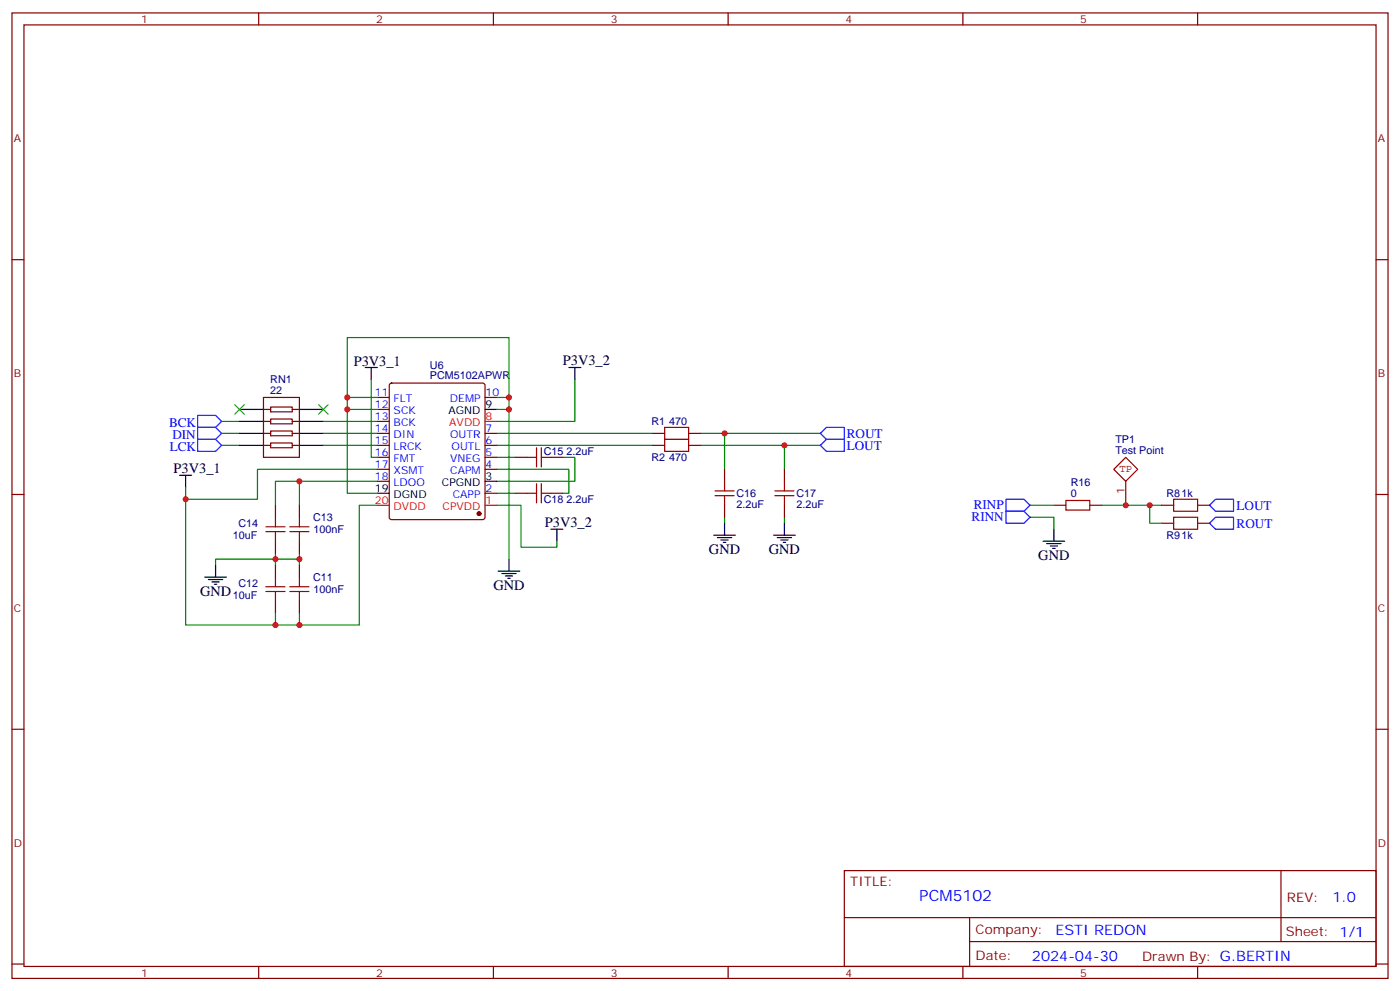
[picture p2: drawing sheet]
<svg xmlns="http://www.w3.org/2000/svg" width="412mm" height="292mm" viewBox="0 0 412 292" stroke-linecap="round" stroke-linejoin="round" font-family="sans-serif">
<g fill="none" stroke="#000" stroke-width=".35">
<path d="M107.6 108.2h3.5M109.4 108.2v3.6M167.6 108.2h3.5M169.3 108.2v3.6M52.9 140h3.5M54.7 140v3.5M70.6 131.2h7M70.6 127.6h7M70.6 124.1h7M70.6 120.6h7M88.2 131.2h7M88.2 127.6h7"/>
<path d="M88.2 124.1h7M88.2 120.6h7M142.9 120.6h3.5M111.1 145.3h3.6M142.9 141.7h3.5M162.3 155.9h3.5M164 155.9v3.5M210.3 157.6h6.3M211.3 158.3h4.2M212.4 159h2.1M213.1 159.7h.7M213.4 154.1v3.5"/>
<path d="M227.9 157.6h6.3M229 158.3h4.2M230 159h2.1M230.7 159.7h.7M231.1 154.1v3.5M307.3 159.4h6.3M310.4 155.9v3.5M60.3 170h6.4M61.4 170.7h4.2M62.4 171.4h2.2M63.1 172.1h.8M63.5 166.4v3.6"/>
<path d="M146.8 168.2h6.3M147.8 168.9h4.2M148.9 169.6h2.1M149.6 170.3h.7M149.9 164.7v3.5M308.3 160.1h4.3M309.4 160.8h2.1M310.1 161.5h.7"/>
</g>
<g fill="none" stroke="#008700" stroke-width=".35">
<path d="M102.3 117.1h8.8M109.4 111.8v22.9h1.7M146.4 117.1h3.5v47.6M149.9 117.1v-17.7h-47.6v21.2h8.8M169.3 111.8v12.3h-22.9M65.3 127.6h5.3M65.3 131.2h5.3M65.3 124.1h5.3M95.2 127.6h15.9M95.2 131.2h15.9M95.2 124.1h15.9M102.3 120.6v24.7h8.8"/>
<path d="M111.1 138.2h-35.3v8.8h-21.1v-3.5M146.4 138.2h21.2v7.1h-1.8M146.4 127.6h45.9M146.4 131.2h45.9M146.4 134.7h5.3M146.4 120.6h3.5M165.8 134.7h3.5v7h-22.9M206.4 127.6h35.3M206.4 131.2h35.3M213.4 127.6v10.6M231.1 131.2v7M54.7 147v37.1h26.4"/>
<path d="M88.2 141.7v7.1M111.1 148.8h-5.3v35.3h-24.7v-3.5M111.1 141.7h-30v7.1M146.4 148.8h7.1v12.3h10.5v-1.7M146.4 145.3h5.3M213.4 152.3v1.8M231.1 152.3v1.8M303.4 152.3h7v3.6M303.4 148.8h7M324.6 148.8h14.1v5.3h3.5M338.7 148.8h3.5M81.1 162.9v3.5"/>
<path d="M88.2 164.7h-24.7v1.7M88.2 162.9v3.5M88.2 180.6v3.5"/>
</g>
<g fill="none" stroke="#a10000" stroke-width=".35">
<path d="M155.2 134.7h2.8M158 131.9v5.6M159.5 131.9v5.6M159.5 134.7h2.8M195.8 129.4h7v3.5h-7zM195.8 125.9h7v3.5h-7zM78.3 156.6h5.7M78.3 155.2h5.7M81.1 152.3v2.9M81.1 156.6v2.8M85.4 156.6h5.6M85.4 155.2h5.6"/>
<path d="M88.2 152.3v2.9M88.2 156.6v2.8M155.2 145.3h2.8M158 142.5v5.6M159.5 142.5v5.6M159.5 145.3h2.8M210.6 144.6h5.7M210.6 146h5.7M213.4 141.7v2.9M213.4 146v2.8M228.2 144.6h5.7M228.2 146h5.7"/>
<path d="M231.1 141.7v2.9M231.1 146v2.8M314 147.4h7v2.8h-7zM345.7 147h7.1v3.6h-7.1zM345.7 152.3h7.1v3.6h-7.1zM78.3 174.2h5.7M78.3 172.8h5.7M81.1 170v2.8M81.1 174.2v2.8M85.4 174.2h5.6M85.4 172.8h5.6M88.2 170v2.8"/>
<path d="M88.2 174.2v2.8"/>
</g>
<g fill="none" stroke="#870000" stroke-width=".35">
<path d="M3.5 3.8h405.4v284.3h-405.4zM7.1 7.3h398.2v277.3h-398.2zM76.2 3.8v3.5M145.3 3.8v3.5M214.5 3.8v3.5M283.6 3.8v3.5M352.8 3.8v3.5M3.5 76.5h3.6M405.3 76.5h3.6M77.6 117.1h10.6v17.6h-10.6zM79.7 119.9h6.4v1.4h-6.4zM111.1 117.1h3.6"/>
<path d="M114.9 113l.5-.2h26.8l.5 .2 .2 .5v38.8l-.3 .5-.4 .2h-26.8l-.5-.2-.2-.5v-38.8zM142.9 117.1h3.5M77.6 131.2h2.1M77.6 127.6h2.1M77.6 120.6h2.1M77.6 124.1h2.1M79.7 130.5h6.4v1.4h-6.4zM79.7 126.9h6.4v1.4h-6.4zM79.7 123.4h6.4v1.4h-6.4zM86.1 131.2h2.1M86.1 127.6h2.1M86.1 120.6h2.1"/>
<path d="M86.1 124.1h2.1M111.1 134.7h3.6M111.1 131.2h3.6M111.1 127.6h3.6M111.1 120.6h3.6M111.1 124.1h3.6M111.1 138.2h3.6M142.9 134.7h3.5M142.9 131.2h3.5M142.9 127.6h3.5M142.9 138.2h3.5M151.7 134.7h3.5"/>
<path d="M162.3 134.7h3.5M192.3 131.2h3.5M192.3 127.6h3.5M202.8 131.2h3.6M202.8 127.6h3.6M213.4 138.2v3.5M231.1 138.2v3.5M3.5 145.6h3.6M81.1 148.8v3.5M81.1 159.4v3.5M88.2 148.8v3.5M88.2 159.4v3.5"/>
<path d="M111.1 141.7h3.6M142.9 145.3h3.5M151.7 145.3h3.5M162.3 145.3h3.5M213.4 148.8v3.5M231.1 148.8v3.5M310.4 148.8h3.6M321 148.8h3.6M342.2 148.8h3.5M342.2 154.1h3.5M352.8 148.8h3.5M352.8 154.1h3.5"/>
<path d="M405.3 145.6h3.6M81.1 166.4v3.6M81.1 177v3.6M88.2 166.4v3.6M88.2 177v3.6M3.5 214.8h3.6M405.3 214.8h3.6M248.7 256.4h156.6v28.2h-156.6zM377.3 256.4v20.9M248.7 270.2h156.5M285.6 277.3h119.6M285.6 270.2v14.2"/>
<path d="M3.5 283.9h3.6M76.2 284.6v3.5M145.3 284.6v3.5M214.5 284.6v3.5M283.6 284.6v3.5M352.8 284.6v3.5M405.3 283.9h3.6"/>
</g>
<path d="M58.2 122.3h5.3l1.8 1.8-1.8 1.8h-5.3zM58.2 125.9h5.3l1.8 1.7-1.8 1.8h-5.3zM58.2 129.4h5.3l1.8 1.8-1.8 1.7h-5.3zM241.7 131.2l1.7-1.8h5.3v3.5h-5.3zM241.7 127.6l1.7-1.7h5.3v3.5h-5.3zM296.3 147h5.3l1.8 1.8-1.8 1.8h-5.3zM296.3 150.6h5.3l1.8 1.7-1.8 1.8h-5.3zM356.3 154.1l1.8-1.8h5.3v3.6h-5.3zM356.3 148.8l1.8-1.8h5.3v3.6h-5.3z" fill="none" stroke="#00f" stroke-width=".35"/>
<circle cx="141.1" cy="151.3" r=".53" fill="#870000" stroke="#870000" stroke-width=".35"/>
<path d="M142.9 124.1h3.5M111.1 148.8h3.6M142.9 148.8h3.5" fill="none" stroke="#f00" stroke-width=".35"/>
<path d="M69.1 119.2l2.9 2.8M72 119.2l-2.9 2.8M93.8 119.2l2.9 2.8M96.7 119.2l-2.9 2.8" fill="none" stroke="#3c3" stroke-width=".35"/>
<path d="M328.1 138.2l3.5-3.5 3.5 3.5-3.5 3.5zM331.6 141.7v7.1" fill="none" stroke="#900" stroke-width=".35"/>
<g fill="#c00">
<circle cx="231.1" cy="131.2" r=".88"/>
<circle cx="213.4" cy="127.6" r=".88"/>
<circle cx="81.1" cy="184.1" r=".88"/>
<circle cx="54.7" cy="147" r=".88"/>
<circle cx="81.1" cy="164.7" r=".88"/>
<circle cx="88.2" cy="164.7" r=".88"/>
<circle cx="88.2" cy="184.1" r=".88"/>
<circle cx="88.2" cy="141.7" r=".88"/>
<circle cx="338.7" cy="148.8" r=".88"/>
<circle cx="149.9" cy="120.6" r=".88"/>
<circle cx="149.9" cy="117.1" r=".88"/>
<circle cx="102.3" cy="120.6" r=".88"/>
<circle cx="102.3" cy="117.1" r=".88"/>
<circle cx="331.6" cy="148.8" r=".88"/>
</g>
<text font-size="4.6" fill="#00f" x="270.8" y="265.4">PCM5102</text>
<g font-size="4.2">
<text x="104.2" y="107.9">P3V3_1</text>
<text x="165.8" y="107.5">P3V3_2</text>
<text x="51.2" y="139.3">P3V3_1</text>
<text x="160.5" y="155.2">P3V3_2</text>
<text x="208.8" y="163.3">GND</text>
<text x="226.5" y="163.3">GND</text>
<text x="305.9" y="165">GND</text>
<text x="145.3" y="173.8">GND</text>
<text x="58.9" y="175.6">GND</text>
</g>
<g font-size="4.2" fill="#00f">
<text x="392.5" y="265.7">1.0</text>
<text x="310.9" y="275.2">ESTI REDON</text>
<text x="304" y="283">2024-04-30</text>
</g>
<g font-size="3.9" fill="#00f">
<text x="49.8" y="125.7">BCK</text>
<text x="50.8" y="129.3">DIN</text>
<text x="249.4" y="129">ROUT</text>
<text x="50" y="132.8">LCK</text>
<text x="249.4" y="132.5">LOUT</text>
<text x="286.2" y="153.5">RINN</text>
<text x="286.9" y="150">RINP</text>
<text x="364.2" y="150.1">LOUT</text>
<text x="364.3" y="155.4">ROUT</text>
</g>
<g font-size="3.9" fill="#800">
<text x="250.5" y="261">TITLE:</text>
<text x="379.1" y="265.7">REV:</text>
<text x="287.4" y="275.2">Company:</text>
<text x="378.7" y="275.8">Sheet: 1/1</text>
<text x="287.4" y="282.9">Date:</text>
<text x="336.4" y="282.9">Drawn By: G.BERTIN</text>
</g>
<g font-size="3.2" fill="#800">
<text x="41.6" y="6.8">1</text>
<text x="110.8" y="6.8">2</text>
<text x="179.9" y="6.8">3</text>
<text x="249.1" y="6.8">4</text>
<text x="318.2" y="6.8">5</text>
<text x="4.1" y="41.9">A</text>
<text x="405.9" y="41.9">A</text>
<text x="4.1" y="111.1">B</text>
<text x="405.9" y="111.1">B</text>
<text x="4.1" y="180.2">C</text>
<text x="405.9" y="180.2">C</text>
<text x="4.1" y="249.3">D</text>
<text x="405.9" y="249.3">D</text>
<text x="41.6" y="287.6">1</text>
<text x="110.8" y="287.6">2</text>
<text x="179.9" y="287.6">3</text>
<text x="249.1" y="287.6">4</text>
<text x="318.2" y="287.6">5</text>
</g>
<g font-size="3.2" fill="#000080">
<text x="79.6" y="112.8">RN1</text>
<text x="126.7" y="111.8">PCM5102APWR</text>
<text x="126.7" y="108.6">U6</text>
<text x="79.6" y="116">22</text>
<text x="191.9" y="125.3">R1</text>
<text x="197.1" y="125.3">470</text>
<text x="328.5" y="130.5">TP1</text>
<text x="160.2" y="134">C15</text>
<text x="166.9" y="134.1">2.2uF</text>
<text x="191.9" y="135.9">R2</text>
<text x="197.1" y="135.9">470</text>
<text x="328.5" y="133.6">Test Point</text>
<text x="315.4" y="143.2">R16</text>
<text x="160.2" y="148.2">C18</text>
<text x="166.9" y="148.2">2.2uF</text>
<text x="217" y="149.6">2.2uF</text>
<text x="217" y="146.4">C16</text>
<text x="234.6" y="149.6">2.2uF</text>
<text x="234.6" y="146.4">C17</text>
<text x="315.4" y="146.3">0</text>
<text x="343.6" y="146.4">R81k</text>
<text x="70.2" y="155.3">C14</text>
<text x="92.2" y="153.5">C13</text>
<text x="68.6" y="158.8">10uF</text>
<text x="92.3" y="157">100nF</text>
<text x="343.6" y="158.8">R91k</text>
<text x="70.2" y="172.9">C12</text>
<text x="92.2" y="171.1">C11</text>
<text x="68.6" y="176.4">10uF</text>
<text x="92.3" y="174.6">100nF</text>
</g>
<g font-size="3.2" fill="#00f">
<text x="110.4" y="116.7">11</text>
<text x="116" y="118.5">FLT</text>
<text x="132.5" y="118.5">DEMP</text>
<text x="143.1" y="116.7">10</text>
<text x="110.4" y="120.2">12</text>
<text x="110.4" y="123.8">13</text>
<text x="116" y="122">SCK</text>
<text x="116" y="125.5">BCK</text>
<text x="110.4" y="127.3">14</text>
<text x="110.4" y="130.8">15</text>
<text x="116" y="129">DIN</text>
<text x="132.6" y="129">OUTR</text>
<text x="143.1" y="130.8">6</text>
<text x="143.1" y="127.3">7</text>
<text x="110.4" y="134.3">16</text>
<text x="110.4" y="137.9">17</text>
<text x="116" y="132.6">LRCK</text>
<text x="116" y="136.1">FMT</text>
<text x="132.6" y="136.1">VNEG</text>
<text x="133" y="132.6">OUTL</text>
<text x="143.1" y="137.9">4</text>
<text x="143.1" y="134.3">5</text>
<text x="110.4" y="141.4">18</text>
<text x="116" y="139.6">XSMT</text>
<text x="116" y="143.2">LDOO</text>
<text x="132.6" y="139.6">CAPM</text>
<text x="133.4" y="146.7">CAPP</text>
<text x="143.1" y="144.9">2</text>
</g>
<g font-size="3.2">
<text x="132.1" y="122">AGND</text>
<text x="143.1" y="120.2">9</text>
<text x="130.2" y="143.2">CPGND</text>
<text x="143.1" y="141.4">3</text>
<text x="110.4" y="144.9">19</text>
<text x="116" y="146.7">DGND</text>
</g>
<g font-size="3.2" fill="#f00">
<text x="132.3" y="125.5">AVDD</text>
<text x="143.1" y="123.8">8</text>
<text x="110.4" y="148.4">20</text>
<text x="143.1" y="148.4">1</text>
<text x="116" y="150.2">DVDD</text>
<text x="130.4" y="150.2">CPVDD</text>
</g>
<g font-size="3.2" fill="#900">
<text x="329.8" y="139">TP</text>
<text x="331.3" y="145.5" transform="rotate(-90 331.3 145.5)">1</text>
</g>
</svg>
